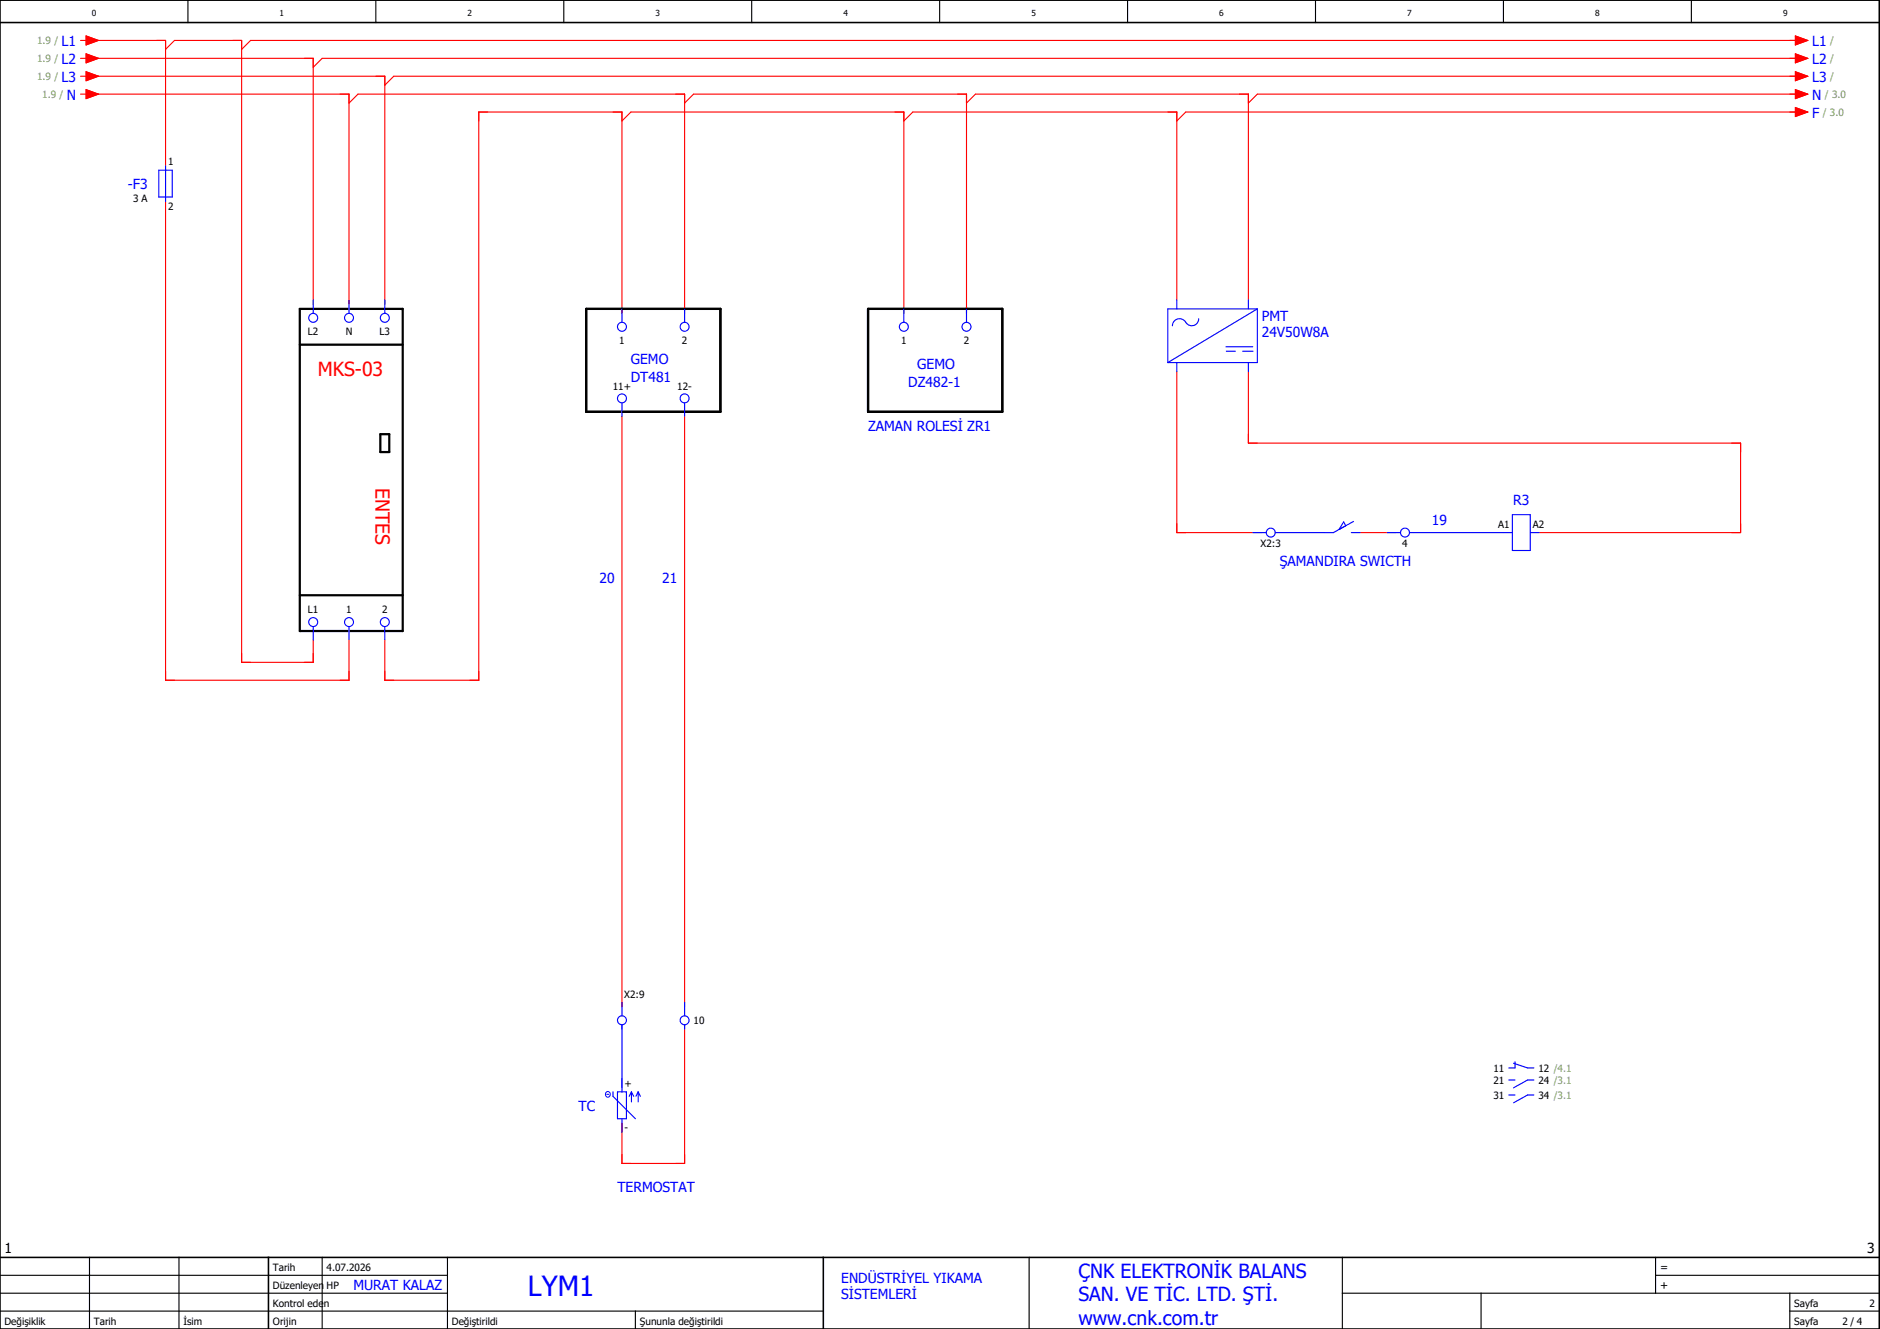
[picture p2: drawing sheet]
<svg xmlns="http://www.w3.org/2000/svg" width="420mm" height="297mm" viewBox="0 0 420 297" stroke-linecap="round" stroke-linejoin="round" font-family="sans-serif">
<g fill="none" stroke="#000" stroke-width=".25">
<path d="M42 0v5M84 0v5M126 0v5M168 0v5M210 0v5M252 0v5M294 0v5M336 0v5M378 0v5M0 293h184M0 289h100M0 285h100"/>
<path d="M20 281v16M40 281v16M72 281v16M100 281v16M142 293v4M230 281v16M300 289h120M300 281v16M331 289v8M370 285h50M370 281v8M400 293h20"/>
<path d="M400 289v8"/>
</g>
<path d="M0 5h420M0 0h420v297h-420zM0 281h420M60 281v16M184 281v16" fill="none" stroke="#000" stroke-width=".35"/>
<g fill="none" stroke="#f00" stroke-width=".25">
<path d="M18 9h1.2M18 13h1.2M18 17h1.2M19.2 8l2.8 1-2.8 1zM19.2 12l2.8 1-2.8 1zM19.2 16l2.8 1-2.8 1zM20 13h50v55M20 9h17v28M20 17h66v51M37 11l2-2h15v139h16v-5M401.2 8l2.8 1-2.8 1zM401.2 12l2.8 1-2.8 1z"/>
<path d="M401.2 16l2.8 1-2.8 1zM402 9h-346l-2 2M402 13h-330l-2 2M402 17h-314l-2 2M18 21h1.2M19.2 20l2.8 1-2.8 1zM20 21h58v47M78 23l2-2h73v49M139 27l2-2h61v45M153 23l2-2h61v49M202 27l2-2h59v42M216 23l2-2h61v46"/>
<path d="M401.2 20l2.8 1-2.8 1zM401.2 24l2.8 1-2.8 1zM402 21h-121l-2 2M402 25h-137l-2 2M37 45v107h41v-9M139 70v-45h-32v127h-21v-9M139 93v132M153 93v132M263 83v36h19M279 83v16h110v20h-45M304 119h8M153 229v31h-14v-9"/>
</g>
<g fill="none" stroke="#00f" stroke-width=".25">
<path d="M35.5 38h3v6h-3zM37 37v8M70 67v3M78 67v3M86 67v3M139 69v3M153 69v3M202 69v3M216 69v3M263 67v2M267.9 71.3a1.62 1.62 0 0 1-1.4 1.5 1.62 1.62 0 0 1-1.8-1.1 1.6 1.6 0 0 0-1.7-.3 1.6 1.6 0 0 0-1 1.4M274 78.5h2.2"/>
<path d="M274 77.5h6M277.8 78.5h2.2M279 67v2M281 69l-20 12M281 69v12h-20M281 69h-20v12M139 90v3M153 90v3M263 81v2M279 81v2M280 119h3M300.8 117.5l-.5-.9-1.1 1.7"/>
<path d="M302 119h2M302.5 116.5l-4.5 2.5h-13M310 119h3M315 119h23M338 115h4v8h-4zM342 119h2M70 140v3M78 140v3M86 140v3M139 224v3M139 229v15M153 224v3"/>
<path d="M153 229v1M338.3 237.6l3.1 1.1h1.4M338.6 237.3v1.4h-1.4M137 244v1l5 5M138 244h2v6h-2zM139 250v3M141.1 244v2.3M141.1 244l-.5 1M141.1 244l.5 1M142.6 244v2.3M142.6 244l-.5 1M142.6 244l.5 1"/>
<path d="M337.2 241.4h1.4M337.2 244.7h1.4M342.8 241.4h-1.4l-3.1 1.7M342.8 244.7h-1.4l-3.1 1.8"/>
<circle cx="70" cy="71" r="1"/>
<circle cx="78" cy="71" r="1"/>
<circle cx="86" cy="71" r="1"/>
<circle cx="139" cy="73" r="1"/>
<circle cx="153" cy="73" r="1"/>
<circle cx="202" cy="73" r="1"/>
<circle cx="216" cy="73" r="1"/>
<circle cx="139" cy="89" r="1"/>
<circle cx="153" cy="89" r="1"/>
<circle cx="284" cy="119" r="1"/>
<circle cx="314" cy="119" r="1"/>
<circle cx="70" cy="139" r="1"/>
<circle cx="78" cy="139" r="1"/>
<circle cx="86" cy="139" r="1"/>
<circle cx="139" cy="228" r="1"/>
<circle cx="153" cy="228" r="1"/>
</g>
<path d="M67 69h23v72h-23zM67 77h23M131 69h30v23h-30zM194 69h30v23h-30zM85 97h2v4h-2zM67 133h23" fill="none" stroke="#000" stroke-width=".5"/>
<g fill="none" stroke="#00f" stroke-width=".22">
<path d="M135.6 244.6h.4"/>
<circle cx="135.8" cy="244.6" r=".59"/>
</g>
<g fill="#f00" stroke="#f00" stroke-width=".22">
<path d="M19.2 8l2.8 1-2.8 1z"/>
<path d="M19.2 16l2.8 1-2.8 1z"/>
<path d="M19.2 20l2.8 1-2.8 1z"/>
<path d="M19.2 12l2.8 1-2.8 1z"/>
<path d="M401.2 8l2.8 1-2.8 1z"/>
<path d="M401.2 16l2.8 1-2.8 1z"/>
<path d="M401.2 20l2.8 1-2.8 1z"/>
<path d="M401.2 12l2.8 1-2.8 1z"/>
<path d="M401.2 24l2.8 1-2.8 1z"/>
</g>
<text font-size="6.2" fill="#00f" x="118" y="289.8">LYM1</text>
<g font-size="4.3" fill="#f00">
<text x="71" y="84.1">MKS-03</text>
<text x="83.9" y="109" transform="rotate(90 83.9 109)">ENTES</text>
</g>
<g font-size="4.3" fill="#00f">
<text x="241" y="285.6">ÇNK ELEKTRONİK BALANS</text>
<text x="241" y="290.9">SAN. VE TİC. LTD. ŞTİ.</text>
<text x="241" y="296.1">www.cnk.com.tr</text>
</g>
<g font-size="3.1" fill="#00f">
<text x="13.8" y="10.3">L1</text>
<text x="405" y="10.3">L1</text>
<text x="13.8" y="14.3">L2</text>
<text x="405" y="14.3">L2</text>
<text x="13.8" y="18.3">L3</text>
<text x="14.9" y="22.3">N</text>
<text x="405" y="18.3">L3</text>
<text x="405" y="22.3">N</text>
<text x="405" y="26.3">F</text>
<text x="28.6" y="42.3">-F3</text>
<text x="282" y="71.6">PMT</text>
<text x="282" y="75.4">24V50W8A</text>
<text x="141" y="81.4">GEMO</text>
<text x="205" y="82.4">GEMO</text>
<text x="141" y="85.4">DT481</text>
<text x="203" y="86.4">DZ482-1</text>
<text x="194" y="96.4">ZAMAN ROLESİ ZR1</text>
<text x="338.2" y="112.9">R3</text>
<text x="320" y="117.4">19</text>
<text x="134" y="130.4">20</text>
<text x="148" y="130.4">21</text>
<text x="286" y="126.4">ŞAMANDIRA SWICTH</text>
<text x="129.3" y="248.3">TC</text>
<text x="138" y="266.4">TERMOSTAT</text>
<text x="188" y="286.6">ENDÜSTRİYEL YIKAMA</text>
<text x="79" y="288.4">MURAT KALAZ</text>
<text x="188" y="290.4">SİSTEMLERİ</text>
</g>
<g font-size="3.1">
<text x="1" y="280">1</text>
<text x="417.3" y="280">3</text>
</g>
<g font-size="2.5">
<text x="371" y="284">=</text>
<text x="371" y="288">+</text>
</g>
<g font-size="2.2" fill="#7ca552">
<text x="8.3" y="9.9">1.9 /</text>
<text x="409" y="9.9">/</text>
<text x="8.3" y="17.9">1.9 /</text>
<text x="8.3" y="13.9">1.9 /</text>
<text x="409" y="17.9">/</text>
<text x="409" y="13.9">/</text>
<text x="9.4" y="21.9">1.9 /</text>
<text x="407.8" y="21.9">/ 3.0</text>
<text x="407.4" y="25.9">/ 3.0</text>
</g>
<g font-size="2.2">
<text x="37.6" y="37">1</text>
<text x="29.7" y="45.2">3 A</text>
<text x="37.6" y="46.9">2</text>
<text x="68.8" y="74.8">L2</text>
<text x="77.3" y="74.8">N</text>
<text x="84.8" y="74.8">L3</text>
<text x="138.4" y="76.8">1</text>
<text x="152.4" y="76.8">2</text>
<text x="201.4" y="76.8">1</text>
<text x="215.4" y="76.8">2</text>
<text x="137" y="87.1">11+</text>
<text x="151.4" y="87.1">12-</text>
<text x="334.8" y="118">A1</text>
<text x="342.6" y="118">A2</text>
<text x="281.7" y="122.3">X2:3</text>
<text x="313.4" y="122.3">4</text>
<text x="68.8" y="137.1">L1</text>
<text x="77.4" y="137.1">1</text>
<text x="85.4" y="137.1">2</text>
<text x="139.5" y="223.1">X2:9</text>
<text x="155" y="228.9">10</text>
<text x="333.8" y="239.6">11</text>
<text x="343.8" y="239.6">12 /4.1</text>
<text x="139.6" y="243">+</text>
<text x="333.8" y="242.3">21</text>
<text x="333.8" y="245.6">31</text>
<text x="343.8" y="242.3">24 /3.1</text>
<text x="343.8" y="245.6">34 /3.1</text>
<text x="139.6" y="252.9">-</text>
<text x="61" y="284">Tarih</text>
<text x="73" y="284">4.07.2026</text>
<text x="61" y="288">Düzenleyen</text>
<text x="61" y="292">Kontrol eden</text>
<text x="73" y="288">HP</text>
<text x="401" y="292">Sayfa</text>
<text x="417.8" y="292">2</text>
<text x="1" y="296">Değişiklik</text>
<text x="21" y="296">Tarih</text>
<text x="41" y="296">İsim</text>
<text x="61" y="296">Orijin</text>
<text x="101" y="296">Değiştirildi</text>
<text x="143" y="296">Şununla değiştirildi</text>
<text x="401" y="296">Sayfa</text>
<text x="411.8" y="296">2 / 4</text>
</g>
<g font-size="1.9">
<text x="20.5" y="3.7">0</text>
<text x="62.5" y="3.7">1</text>
<text x="104.5" y="3.7">2</text>
<text x="146.5" y="3.7">3</text>
<text x="188.5" y="3.7">4</text>
<text x="230.5" y="3.7">5</text>
<text x="272.5" y="3.7">6</text>
<text x="314.5" y="3.7">7</text>
<text x="356.5" y="3.7">8</text>
<text x="398.5" y="3.7">9</text>
</g>
</svg>
